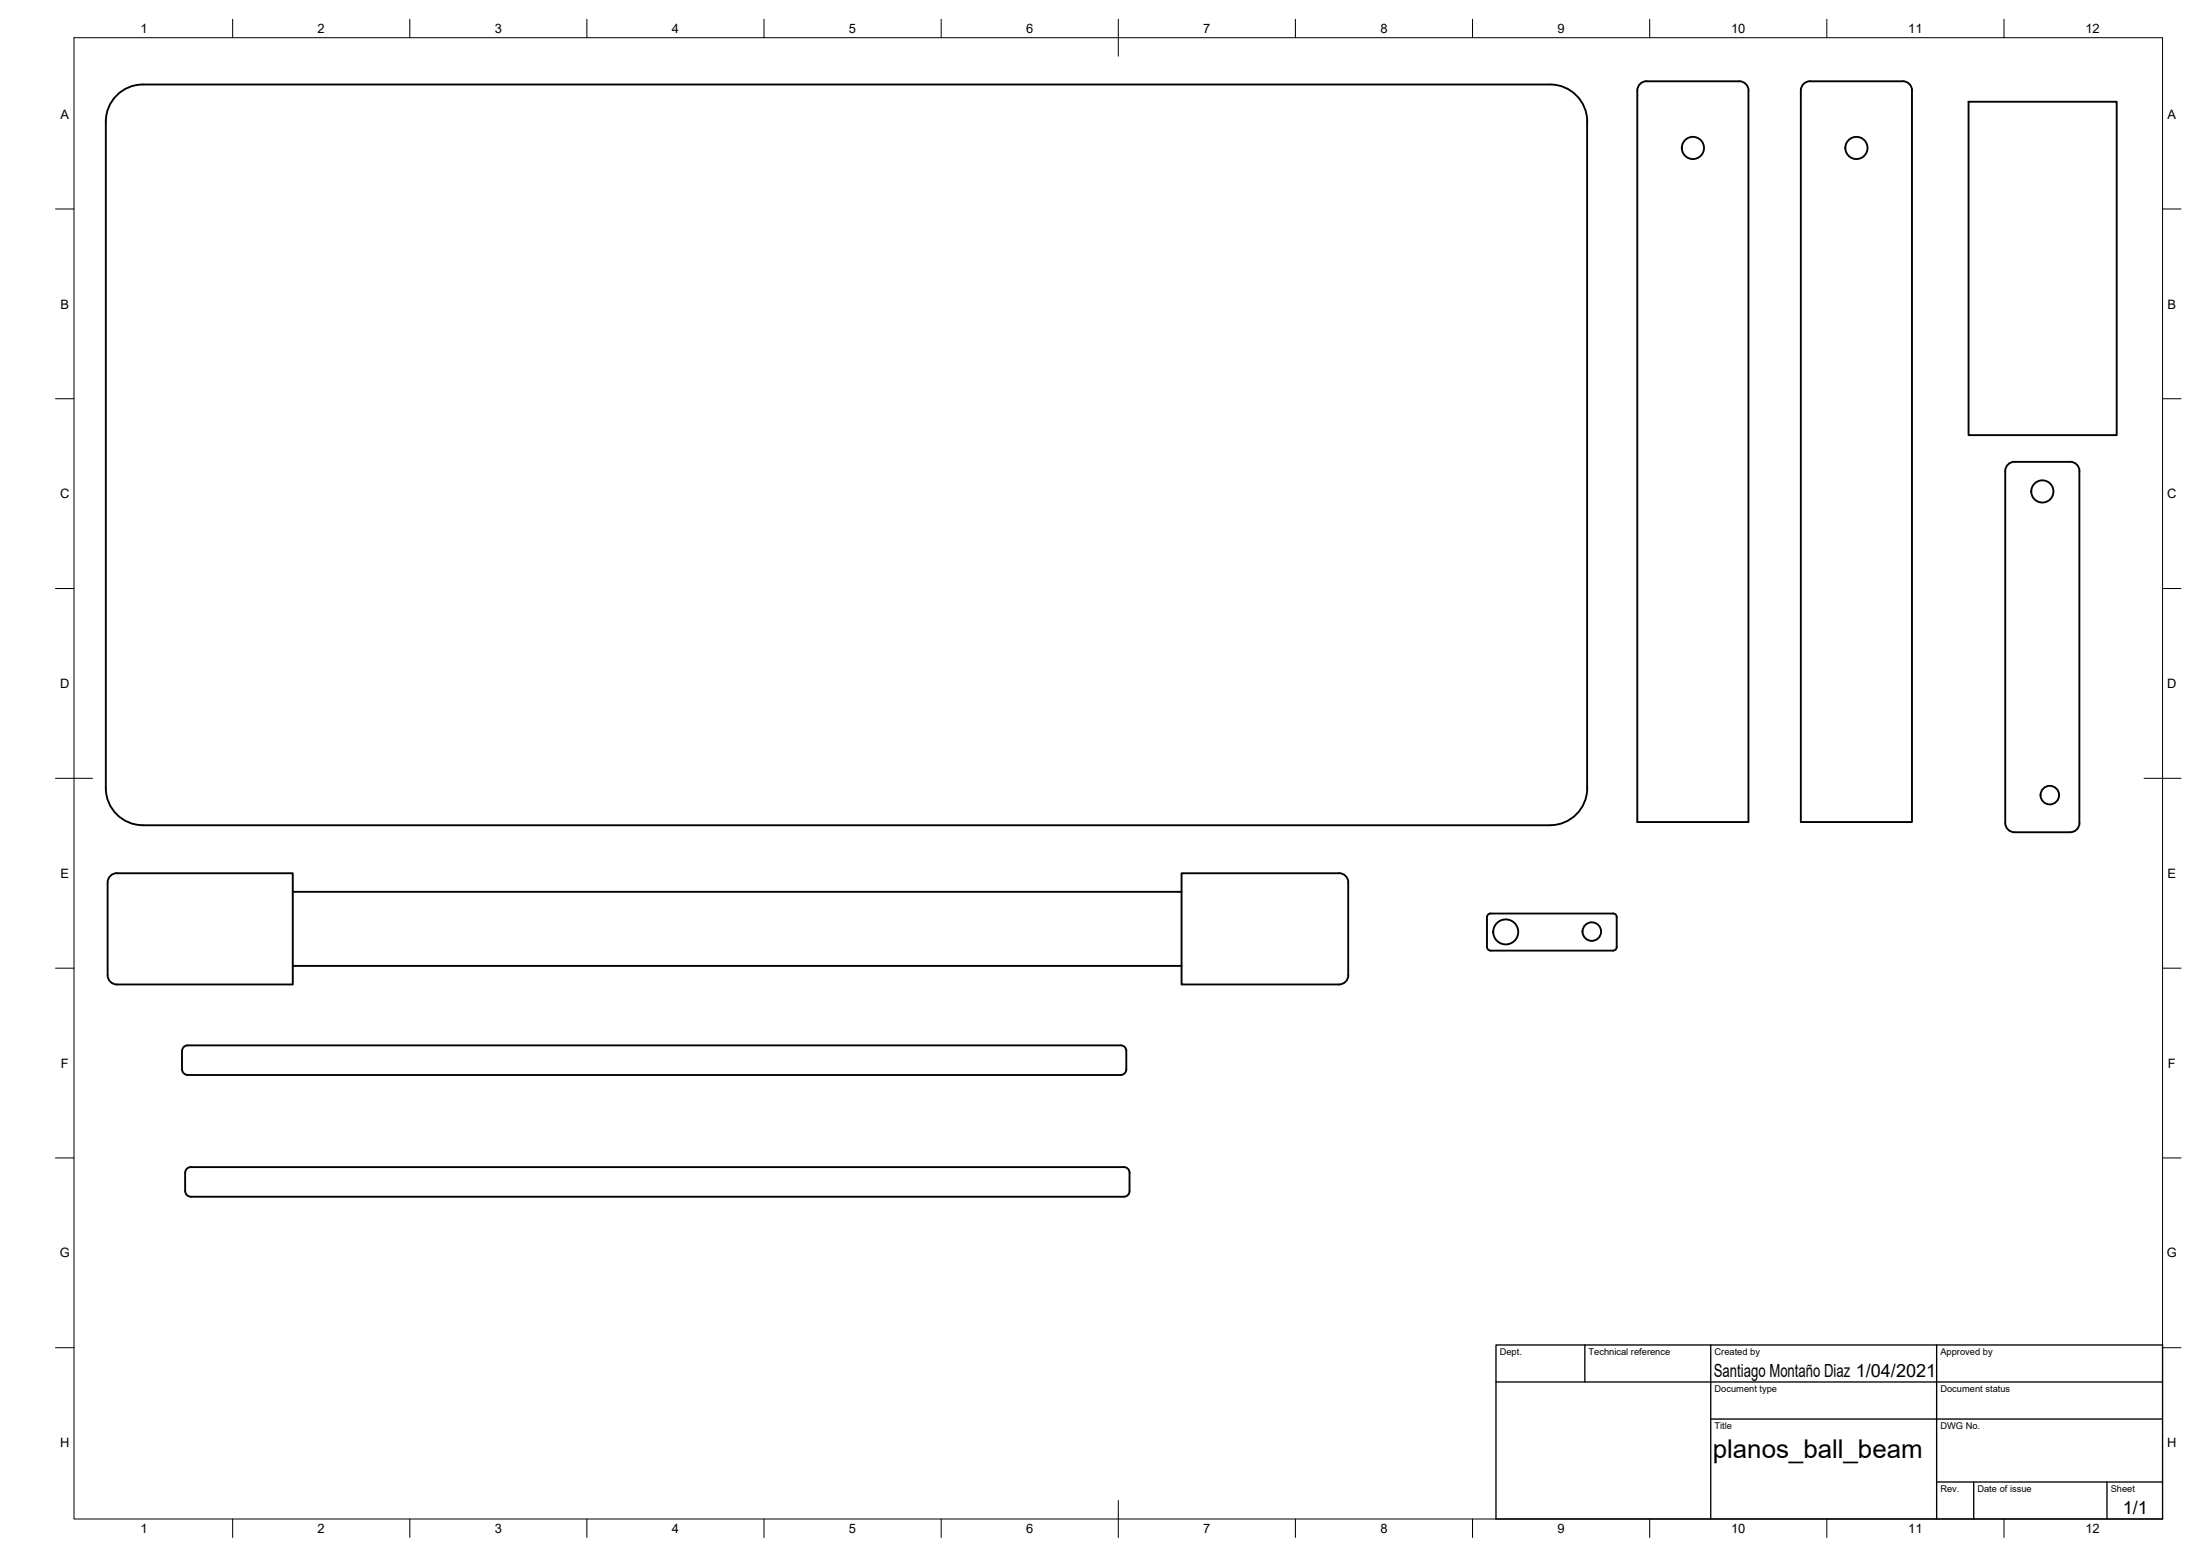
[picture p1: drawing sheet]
<svg xmlns="http://www.w3.org/2000/svg" width="594mm" height="420mm" viewBox="0 0 594 420" stroke-linecap="round" stroke-linejoin="round" font-family="sans-serif">
<!-- layer: Visible -->
<g fill="none" stroke="#000" stroke-width=".51">
<path d="M443.1 22.5l1.5-.6h25.1a2.48 2.48 0 0 1 2.4 2.5v197.6h-30v-197.6a2.5 2.5 0 0 1 1-1.9zM487.2 22.5l1.6-.6h25a2.48 2.48 0 0 1 2.5 2.5v197.6h-30v-197.6a2.5 2.5 0 0 1 .9-1.9zM531.6 27.5h40v90h-40zM542.4 125.2l1-.4 .6-.1h15a2.48 2.48 0 0 1 2.5 2.5v95a2.51 2.51 0 0 1-2.5 2.5h-15a2.51 2.51 0 0 1-2.5-2.5v-95a2.5 2.5 0 0 1 .9-2zM28.6 212.8a10 10 0 0 0 10 10h380a10 10 0 0 0 10-10M28.6 212.8v-180a10 10 0 0 1 10-10h380a10 10 0 0 1 10 10v180M31.6 235.8h47.5v30h-47.5M31.6 235.8a2.51 2.51 0 0 0-2.5 2.5v25a2.51 2.51 0 0 0 2.5 2.5M319.1 235.8h42.5a2.48 2.48 0 0 1 2.5 2.5v25a2.51 2.51 0 0 1-2.5 2.5h-42.5zM79.1 240.8h240M401.5 255.7a1.01 1.01 0 0 0 1 1h33.1a1.01 1.01 0 0 0 1-1M401.5 255.7v-8a1.01 1.01 0 0 1 1-1h33.1a.97 .97 0 0 1 1 1v8"/>
<path d="M79.1 260.8h240M49.1 283.8v5M49.2 283.8a1.49 1.49 0 0 1 1.5-1.5h252a1.49 1.49 0 0 1 1.4 1.5M49.2 288.8a1.52 1.52 0 0 0 1.5 1.5h252a1.49 1.49 0 0 0 1.4-1.5M304.1 283.8v5M50 316.7v4.9M50 316.6a1.49 1.49 0 0 1 1.5-1.4h252a1.49 1.49 0 0 1 1.5 1.4M305 316.7v4.9M50 321.6a1.49 1.49 0 0 0 1.5 1.5M51.5 323.2h252M305 321.6a1.49 1.49 0 0 1-1.5 1.5"/>
<circle cx="457.1" cy="40" r="3"/>
<circle cx="501.3" cy="40" r="3"/>
<circle cx="551.5" cy="132.7" r="3"/>
<circle cx="553.5" cy="214.7" r="2.51"/>
<circle cx="406.6" cy="251.6" r="3.4"/>
<circle cx="429.8" cy="251.6" r="2.51"/>
</g>
<!-- layer: Border -->
<g fill="none" stroke="#000" stroke-width=".27">
<path d="M20 10.2h564v400h-564zM62.8 5.2v5M110.7 5.2v5M158.5 5.2v5M206.3 5.2v5M254.1 5.2v5M302 5.2v10M349.8 5.2v5M397.6 5.2v5M445.5 5.2v5M493.3 5.2v5M541.1 5.2v5"/>
<path d="M15 56.4h5M584 56.4h5M15 107.7h5M584 107.7h5M15 158.9h5M584 158.9h5M15 210.2h10M579 210.2h10M15 261.4h5M584 261.4h5M15 312.7h5M584 312.7h5"/>
<path d="M15 363.9h5M584 363.9h5M62.8 410.2v5M110.7 410.2v5M158.5 410.2v5M206.3 410.2v5M254.1 410.2v5M302 405.2v10M349.8 410.2v5M397.6 410.2v5M445.5 410.2v5M493.3 410.2v5"/>
<path d="M541.1 410.2v5"/>
</g>
<!-- layer: TitleBlock -->
<path d="M404 363.2h180v47h-180zM404 373.2h180M428 363.2v10M462 363.2v47M523 363.2v47M462 383.2h122M523 400.2h61M533 400.2v10M569 400.2v10" fill="none" stroke="#000" stroke-width=".36"/>
<text font-size="7" x="462.5" y="393.7">planos_ball_beam</text>
<g font-size="4.9">
<text x="462.8" y="371.7">Santiago Montaño Diaz 1/04/2021</text>
<text x="573.3" y="408.9">1/1</text>
</g>
<g font-size="3.5">
<text x="37.9" y="8.9">1</text>
<text x="85.8" y="8.9">2</text>
<text x="133.6" y="8.9">3</text>
<text x="181.4" y="8.9">4</text>
<text x="229.3" y="8.9">5</text>
<text x="277.1" y="8.9">6</text>
<text x="324.9" y="8.9">7</text>
<text x="372.7" y="8.9">8</text>
<text x="420.6" y="8.9">9</text>
<text x="467.4" y="8.9">10</text>
<text x="515.3" y="8.9">11</text>
<text x="563.1" y="8.9">12</text>
<text x="16.3" y="32">A</text>
<text x="585.3" y="32">A</text>
<text x="16.3" y="83.3">B</text>
<text x="585.3" y="83.3">B</text>
<text x="16.2" y="134.6">C</text>
<text x="585.2" y="134.6">C</text>
<text x="16.2" y="185.8">D</text>
<text x="585.2" y="185.8">D</text>
<text x="16.3" y="237">E</text>
<text x="585.3" y="237">E</text>
<text x="16.4" y="288.3">F</text>
<text x="585.4" y="288.3">F</text>
<text x="16.1" y="339.6">G</text>
<text x="585.1" y="339.6">G</text>
<text x="16.2" y="390.8">H</text>
<text x="585.2" y="390.8">H</text>
<text x="37.9" y="413.9">1</text>
<text x="85.8" y="413.9">2</text>
<text x="133.6" y="413.9">3</text>
<text x="181.4" y="413.9">4</text>
<text x="229.3" y="413.9">5</text>
<text x="277.1" y="413.9">6</text>
<text x="324.9" y="413.9">7</text>
<text x="372.7" y="413.9">8</text>
<text x="420.6" y="413.9">9</text>
<text x="467.4" y="413.9">10</text>
<text x="515.3" y="413.9">11</text>
<text x="563.1" y="413.9">12</text>
</g>
<g font-size="2.5">
<text x="405" y="366">Dept.</text>
<text x="429" y="366">Technical reference</text>
<text x="463" y="366">Created by</text>
<text x="524" y="366">Approved by</text>
<text x="463" y="376">Document type</text>
<text x="524" y="376">Document status</text>
<text x="463" y="386">Title</text>
<text x="524" y="386">DWG No.</text>
<text x="524" y="403">Rev.</text>
<text x="534" y="403">Date of issue</text>
<text x="570" y="403">Sheet</text>
</g>
</svg>
